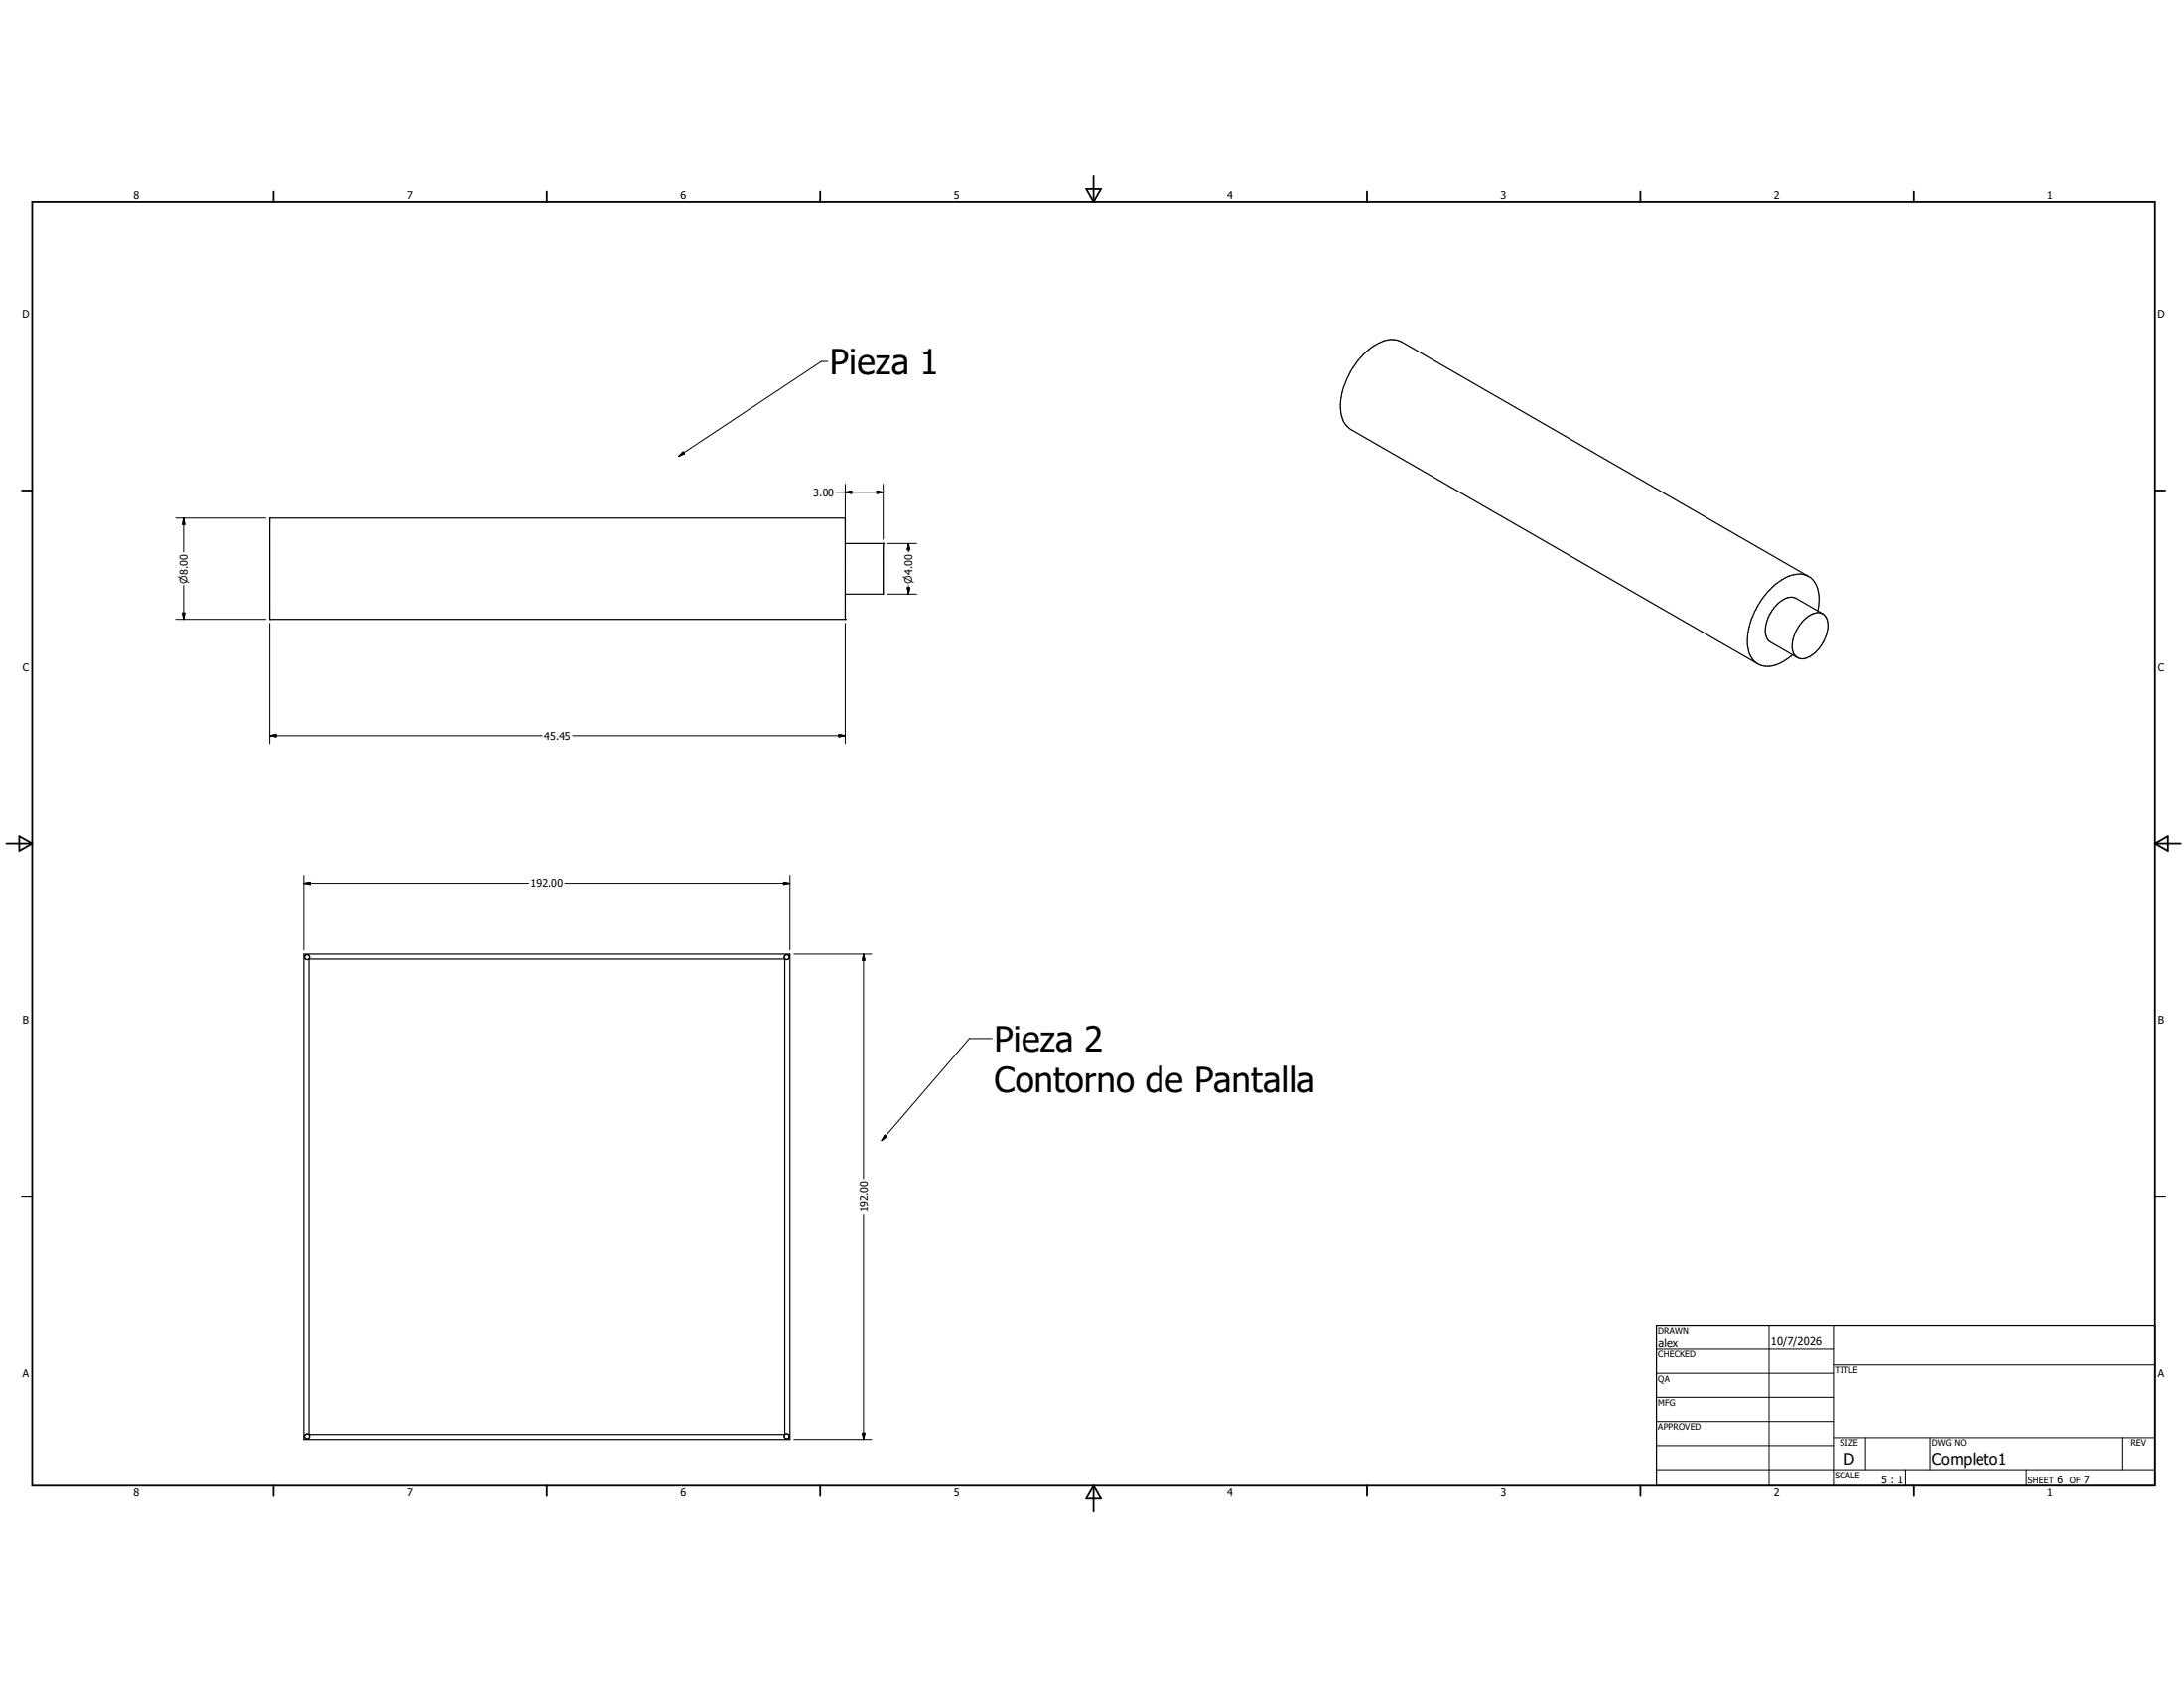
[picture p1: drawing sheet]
<svg xmlns="http://www.w3.org/2000/svg" width="279mm" height="216mm" viewBox="0 0 279 216" stroke-linecap="round" stroke-linejoin="round" font-family="sans-serif">
<g fill="none" stroke="#000" stroke-width=".15">
<path d="M34.5 79.2h.1M34.5 66.3v12.9M34.5 66.3h73.6v12.9M34.5 79.2h73.6M108.1 79.2h.1M108.1 69.5h4.9M113 69.5h.1M113 69.5v6.5h-4.9M230.6 79.4a2.43 2.43 0 0 1 2.4-1 1.69 1.69 0 0 1 .8 2.1 4.9 4.9 0 0 1-2.9 3.7 1.41 1.41 0 0 1-1.6-1.7l.3-1.4 .6-1.1zM231.3 73.7l-52-30a3.5 3.5 0 0 0-3.4 .5 10 10 0 0 0-4.4 8.1 3 3 0 0 0 1.3 2.6l52.1 30M231.3 73.7a3.4 3.4 0 0 1 1.4 3.5l-.2 .9M231.3 73.7a3.4 3.4 0 0 0-3.4 .5 10.4 10.4 0 0 0-4.2 6.3 4.5 4.5 0 0 0 .8 4.2l.4 .2"/>
<path d="M233.2 78.5l-3.5-2a1.91 1.91 0 0 0-2.1 .5 4.8 4.8 0 0 0-1.7 4.3l.2 .4 .4 .4 3.4 2M229.3 83.8l-.2 .2a4.3 4.3 0 0 1-3.9 1.1l-.3-.2M38.8 122h62.3v62.1h-62.3zM39.5 122.7h60.9v60.8h-60.9zM211.9 169.5h63.8v20.5h-63.8z"/>
<circle cx="39.3" cy="122.4" r=".32"/>
<circle cx="100.6" cy="122.4" r=".32"/>
<circle cx="39.3" cy="183.7" r=".33"/>
<circle cx="100.6" cy="183.7" r=".33"/>
</g>
<g fill="none" stroke="#000" stroke-width=".23">
<path d="M4.1 25.8h271.6v164.2h-271.6zM35 24.5v1.3M70 24.5v1.3M104.9 24.5v1.3M139 24.1h1.8l-.9 1.7zM139.9 22.5v3.3M174.9 24.5v1.3M209.9 24.5v1.3M244.8 24.5v1.3M2.8 62.7h1.3M275.7 62.7h1.3M.8 107.9h3.3"/>
<path d="M2.5 107l1.6 .9-1.6 .9zM275.7 107.9h3.3M275.7 107.9l1.6-.9v1.8zM2.8 153.1h1.3M275.7 153.1h1.3M35 190v1.3M70 190v1.3M104.9 190v1.3M139.9 190v3.3M139.9 190l.9 1.7h-1.8zM174.9 190v1.3M209.9 190v1.3"/>
<path d="M244.8 190v1.3"/>
</g>
<g fill="none" stroke="#000" stroke-width=".13">
<path d="M86.8 58.4l.6-.6 .2 .2zM105.9 46.2h-.8l-18.3 12.2M22.5 79.2h11.5M22.5 66.3h11.5M23.3 78.4h.3l-.1 .8zM23.5 66.3v4.3M23.5 74.9v4.3M23.5 66.3l.1 .8h-.3zM34.5 79.7v15.4M106.9 63h6.1M108.1 61.9v7.1M108.1 79.7v15.4"/>
<path d="M108.1 63l.8-.2v.3zM112.2 62.8l.8 .2-.8 .1zM113 61.9v7.1M113.5 76h3.8M113.5 69.5h3.8M116.1 75.2h.3l-.2 .8zM116.2 69.5v1.1M116.2 74.9v1.1M116.2 69.5l.2 .8h-.3zM34.5 94.1h34.9M34.5 94.1l.8-.2v.3zM73.3 94.1h34.8"/>
<path d="M107.3 93.9l.8 .2-.8 .1zM38.8 113h28.8M38.8 113l.9-.2v.3zM38.8 112v9.5M72.3 113h28.8M100.2 112.8l.9 .2-.9 .1zM101.1 112v9.5M101.6 122h9.9M110.5 122v28.8M110.5 122l.2 .8h-.4zM126.9 132.8h-2.9l-11.2 13.1M110.5 155.4v28.7"/>
<path d="M113.2 145.2l.2 .2-.6 .5zM211.9 172.6h22.7M211.9 175.7h22.7M211.9 178.7h22.7M226.3 169.5v20.5M234.6 174.6h41.1M234.6 169.5v20.5M101.6 184.1h9.9M110.3 183.3h.4l-.2 .8zM211.9 181.8h22.7M211.9 184.9h22.7M211.9 188h63.8"/>
<path d="M234.6 183.9h41.1M238.6 183.9v4.1M243.8 188v2M246.9 183.9v4.1M259.2 188v2M271.6 183.9v4.1"/>
</g>
<g fill="#000" stroke="#000" stroke-width=".13">
<path d="M86.8 58.4l.6-.6 .2 .2zM23.3 78.4h.3l-.1 .8zM23.5 66.3l.1 .8h-.3zM108.1 63l.8-.2v.3zM112.2 62.8l.8 .2-.8 .1zM116.1 75.2h.3l-.2 .8zM116.2 69.5l.2 .8h-.3zM34.5 94.1l.8-.2v.3zM107.3 93.9l.8 .2-.8 .1zM38.8 113l.9-.2v.3zM100.2 112.8l.9 .2-.9 .1zM110.5 122l.2 .8h-.4z"/>
<path d="M113.2 145.2l.2 .2-.6 .5zM110.3 183.3h.4l-.2 .8z"/>
</g>
<g font-size="4.4">
<text x="106.2" y="47.9">Pieza 1</text>
<text x="127.2" y="134.5">Pieza 2</text>
<text x="127.2" y="139.7">Contorno de Pantalla</text>
</g>
<g font-size="2">
<text x="235.9" y="187.3">D</text>
<text x="247.1" y="187.3">Completo1</text>
</g>
<g font-size="1.4">
<text x="212.1" y="172.3">alex</text>
<text x="226.5" y="172.1">10/7/2026</text>
</g>
<g font-size="1.3">
<text x="17.1" y="25.4">8</text>
<text x="52.1" y="25.4">7</text>
<text x="87.1" y="25.4">6</text>
<text x="122" y="25.4">5</text>
<text x="157" y="25.4">4</text>
<text x="192" y="25.4">3</text>
<text x="226.9" y="25.4">2</text>
<text x="261.9" y="25.4">1</text>
<text x="2.8" y="40.6">D</text>
<text x="276.1" y="40.6">D</text>
<text x="104.1" y="63.5">3.00</text>
<text x="24" y="74.6" transform="rotate(-90 24 74.6)">n8.00</text>
<text x="116.7" y="74.6" transform="rotate(-90 116.7 74.6)">n4.00</text>
<text x="2.9" y="85.8">C</text>
<text x="276.1" y="85.8">C</text>
<text x="69.6" y="94.6">45.45</text>
<text x="67.9" y="113.5">192.00</text>
<text x="2.9" y="131">B</text>
<text x="276.1" y="131">B</text>
<text x="111" y="155.1" transform="rotate(-90 111 155.1)">192.00</text>
<text x="2.9" y="176.2">A</text>
<text x="276.1" y="176.2">A</text>
<text x="17.1" y="191.4">8</text>
<text x="52.1" y="191.4">7</text>
<text x="87.1" y="191.4">6</text>
<text x="122" y="191.4">5</text>
<text x="157" y="191.4">4</text>
<text x="192" y="191.4">3</text>
<text x="226.9" y="191.4">2</text>
<text x="240.7" y="189.7">5 : 1</text>
<text x="261.9" y="191.4">1</text>
<text x="263.2" y="189.7">6</text>
<text x="266.6" y="189.7">7</text>
</g>
<g font-size="1.1">
<text x="212.1" y="170.6">DRAWN</text>
<text x="212.1" y="173.7">CHECKED</text>
<text x="212.1" y="176.7">QA</text>
<text x="212.1" y="179.8">MFG</text>
<text x="234.8" y="175.6">TITLE</text>
<text x="212.1" y="182.9">APPROVED</text>
<text x="235.4" y="185">SIZE</text>
<text x="247.1" y="185">DWG NO</text>
<text x="272.6" y="184.9">REV</text>
<text x="234.8" y="189.1">SCALE</text>
<text x="259.5" y="189.7">SHEET</text>
<text x="264.8" y="189.7">OF</text>
</g>
</svg>
